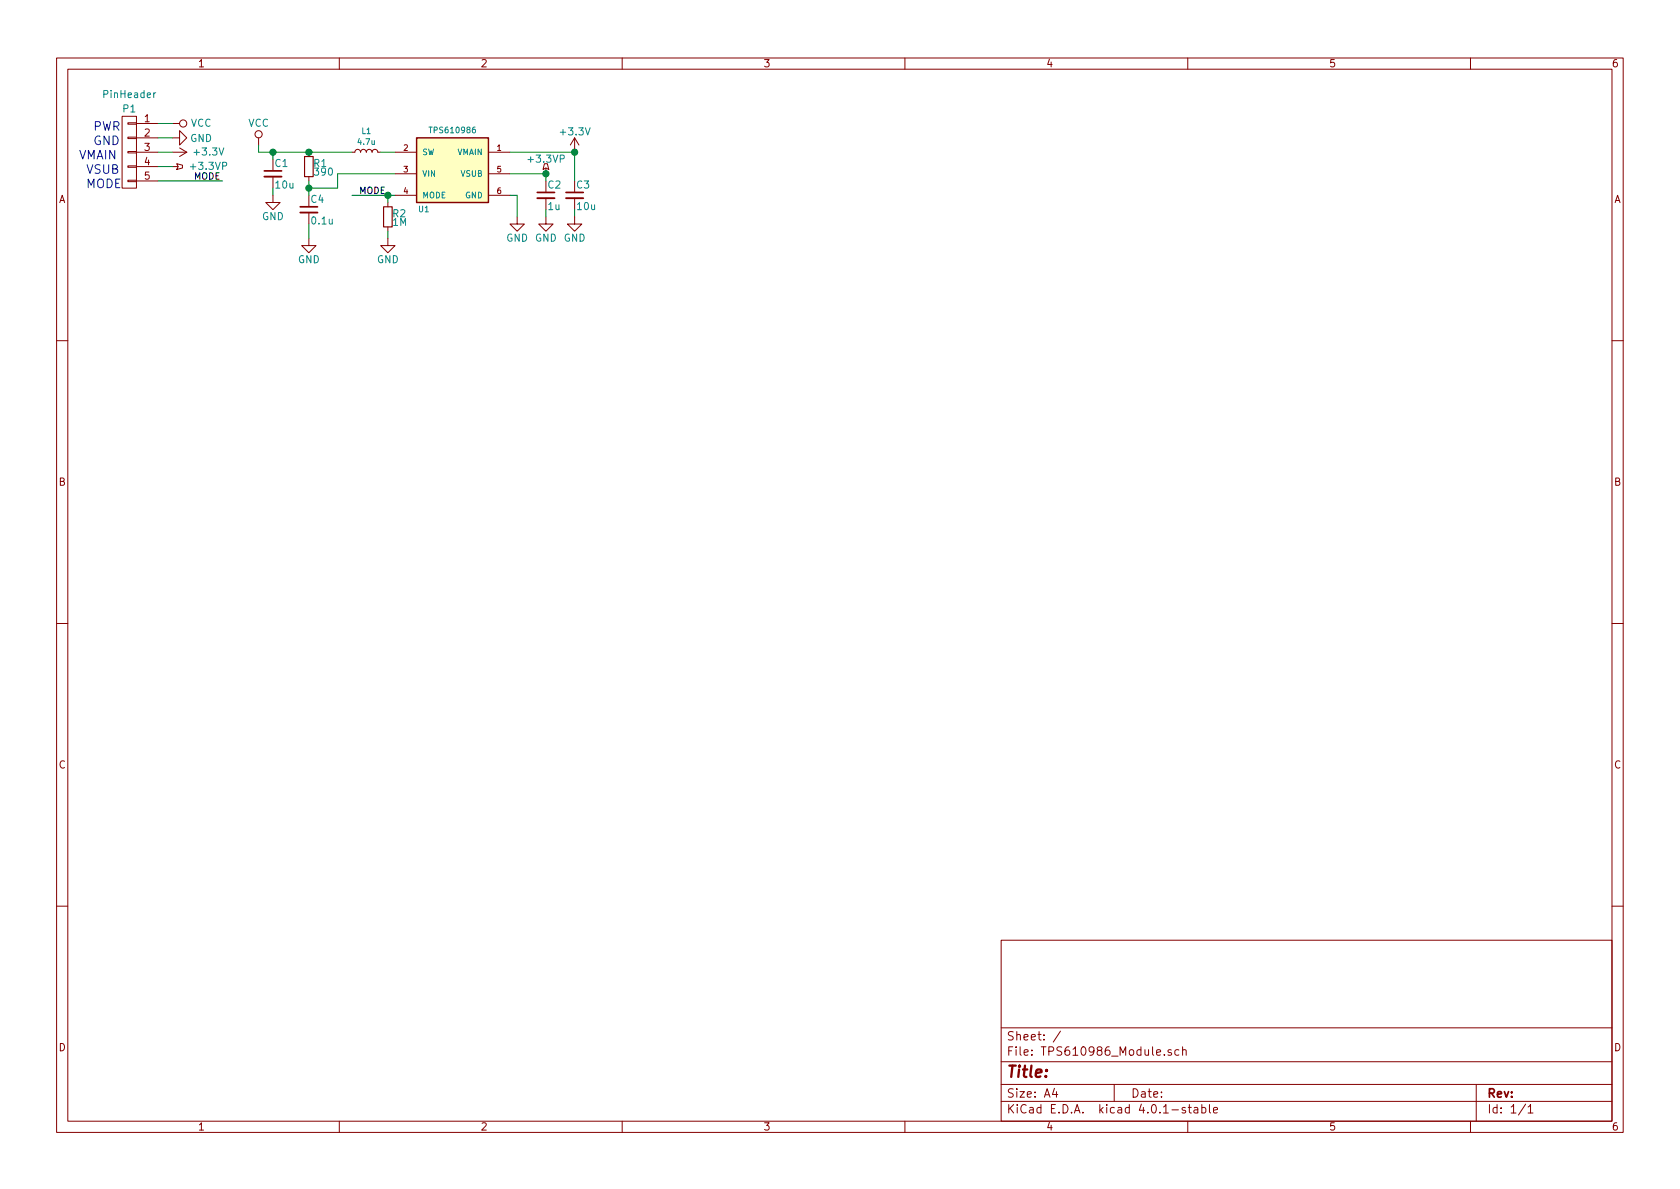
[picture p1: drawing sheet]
EESchema Schematic File Version 2
LIBS:74xgxx
LIBS:74xx
LIBS:ac-dc
LIBS:actel
LIBS:adc-dac
LIBS:Altera
LIBS:analog_devices
LIBS:analog_switches
LIBS:atmel
LIBS:audio
LIBS:brooktre
LIBS:cmos_ieee
LIBS:cmos4000
LIBS:conn
LIBS:contrib
LIBS:cypress
LIBS:dc-dc
LIBS:device
LIBS:digital-audio
LIBS:diode
LIBS:display
LIBS:dsp
LIBS:elec-unifil
LIBS:ESD_Protection
LIBS:ftdi
LIBS:gennum
LIBS:graphic
LIBS:hc11
LIBS:intel
LIBS:interface
LIBS:ir
LIBS:Lattice
LIBS:linear
LIBS:logo
LIBS:maxim
LIBS:memory
LIBS:microchip
LIBS:microchip_dspic33dsc
LIBS:microchip_pic10mcu
LIBS:microchip_pic12mcu
LIBS:microchip_pic16mcu
LIBS:microchip_pic18mcu
LIBS:microchip_pic32mcu
LIBS:microcontrollers
LIBS:motor_drivers
LIBS:motorola
LIBS:msp430
LIBS:nordicsemi
LIBS:nxp_armmcu
LIBS:onsemi
LIBS:opto
LIBS:Oscillators
LIBS:philips
LIBS:power
LIBS:Power_Management
LIBS:powerint
LIBS:pspice
LIBS:references
LIBS:regul
LIBS:relays
LIBS:rfcom
LIBS:sensors
LIBS:silabs
LIBS:siliconi
LIBS:stm8
LIBS:stm32
LIBS:supertex
LIBS:switches
LIBS:texas
LIBS:transf
LIBS:transistors
LIBS:ttl_ieee
LIBS:user
LIBS:valves
LIBS:video
LIBS:Xicor
LIBS:xilinx
LIBS:Zilog
LIBS:TPS610986_Module-cache
EELAYER 25 0
EELAYER END
$Descr A4 11693 8268
encoding utf-8
Sheet 1 1
Title ""
Date ""
Rev ""
Comp ""
Comment1 ""
Comment2 ""
Comment3 ""
Comment4 ""
$EndDescr
$Comp
L TPS61098x U1
U 1 1
P 3150 1200
F 0 "U1" H 2950 950 40  0000 C CNN
F 1 "TPS610986" H 3150 1500 40  0000 C CNN
F 2 "user:USER_Boost_TPS61098x" H 3150 1400 30  0001 C CIN
F 3 "" H 3150 1300 60  0001 C CNN
	1    3150 1200
	1    0    0    -1  
$EndComp
$Comp
L L_Small L1
U 1 1
P 2550 1050
F 0 "L1" V 2700 1050 40  0000 C CNN
F 1 "4.7u" V 2625 1050 40  0000 C CNN
F 2 "user:USER_L_SPD3D16" H 2550 1050 50  0001 C CNN
F 3 "" H 2550 1050 50  0000 C CNN
F 4 "3021047A" H 2550 1050 60  0001 C CNN "Elecrow PN"
	1    2550 1050
	0    -1   -1   0   
$EndComp
$Comp
L R_Small R1
U 1 1
P 2150 1150
F 0 "R1" H 2180 1170 50  0000 L CNN
F 1 "390" H 2180 1110 50  0000 L CNN
F 2 "Resistors_SMD:R_0603" H 2150 1150 50  0001 C CNN
F 3 "" H 2150 1150 50  0000 C CNN
F 4 "1021939A" H 2150 1150 60  0001 C CNN "Elecrow PN"
	1    2150 1150
	1    0    0    -1  
$EndComp
$Comp
L C_Small C1
U 1 1
P 1900 1200
F 0 "C1" H 1910 1270 50  0000 L CNN
F 1 "10u" H 1910 1120 50  0000 L CNN
F 2 "Capacitors_SMD:C_0603" H 1900 1200 50  0001 C CNN
F 3 "" H 1900 1200 50  0000 C CNN
F 4 "2014210A" H 1900 1200 60  0001 C CNN "Elecrow PN"
	1    1900 1200
	1    0    0    -1  
$EndComp
$Comp
L C_Small C4
U 1 1
P 2150 1450
F 0 "C4" H 2160 1520 50  0000 L CNN
F 1 "0.1u" H 2160 1370 50  0000 L CNN
F 2 "Capacitors_SMD:C_0603" H 2150 1450 50  0001 C CNN
F 3 "" H 2150 1450 50  0000 C CNN
F 4 "2013010A" H 2150 1450 60  0001 C CNN "Elecrow PN"
	1    2150 1450
	1    0    0    -1  
$EndComp
$Comp
L C_Small C2
U 1 1
P 3800 1350
F 0 "C2" H 3810 1420 50  0000 L CNN
F 1 "1u" H 3810 1270 50  0000 L CNN
F 2 "Capacitors_SMD:C_0603" H 3800 1350 50  0001 C CNN
F 3 "" H 3800 1350 50  0000 C CNN
F 4 "2013501A" H 3800 1350 60  0001 C CNN "Elecrow PN"
	1    3800 1350
	1    0    0    -1  
$EndComp
$Comp
L GND #PWR01
U 1 1
P 3600 1500
F 0 "#PWR01" H 3600 1250 50  0001 C CNN
F 1 "GND" H 3600 1350 50  0000 C CNN
F 2 "" H 3600 1500 50  0000 C CNN
F 3 "" H 3600 1500 50  0000 C CNN
	1    3600 1500
	1    0    0    -1  
$EndComp
$Comp
L +3.3V #PWR02
U 1 1
P 4000 1050
F 0 "#PWR02" H 4000 900 50  0001 C CNN
F 1 "+3.3V" H 4000 1190 50  0000 C CNN
F 2 "" H 4000 1050 50  0000 C CNN
F 3 "" H 4000 1050 50  0000 C CNN
	1    4000 1050
	1    0    0    -1  
$EndComp
$Comp
L +3.3VP #PWR03
U 1 1
P 3800 1200
F 0 "#PWR03" H 3950 1150 50  0001 C CNN
F 1 "+3.3VP" H 3800 1300 50  0000 C CNN
F 2 "" H 3800 1200 50  0000 C CNN
F 3 "" H 3800 1200 50  0000 C CNN
	1    3800 1200
	1    0    0    -1  
$EndComp
$Comp
L VCC #PWR04
U 1 1
P 1800 1000
F 0 "#PWR04" H 1800 850 50  0001 C CNN
F 1 "VCC" H 1800 1150 50  0000 C CNN
F 2 "" H 1800 1000 50  0000 C CNN
F 3 "" H 1800 1000 50  0000 C CNN
	1    1800 1000
	1    0    0    -1  
$EndComp
$Comp
L CONN_01X05 P1
U 1 1
P 900 1050
F 0 "P1" H 900 1350 50  0000 C CNN
F 1 "PinHeader" H 900 1450 50  0000 C CNN
F 2 "user:USER_SIL-5_NoSilk" H 900 1050 50  0001 C CNN
F 3 "" H 900 1050 50  0000 C CNN
	1    900  1050
	-1   0    0    -1  
$EndComp
$Comp
L VCC #PWR05
U 1 1
P 1200 850
F 0 "#PWR05" H 1200 700 50  0001 C CNN
F 1 "VCC" V 1200 1050 50  0000 C CNN
F 2 "" H 1200 850 50  0000 C CNN
F 3 "" H 1200 850 50  0000 C CNN
	1    1200 850 
	0    1    1    0   
$EndComp
$Comp
L +3.3V #PWR06
U 1 1
P 1200 1050
F 0 "#PWR06" H 1200 900 50  0001 C CNN
F 1 "+3.3V" V 1200 1300 50  0000 C CNN
F 2 "" H 1200 1050 50  0000 C CNN
F 3 "" H 1200 1050 50  0000 C CNN
	1    1200 1050
	0    1    1    0   
$EndComp
$Comp
L +3.3VP #PWR07
U 1 1
P 1200 1150
F 0 "#PWR07" H 1350 1100 50  0001 C CNN
F 1 "+3.3VP" V 1200 1400 50  0000 C CNN
F 2 "" H 1200 1150 50  0000 C CNN
F 3 "" H 1200 1150 50  0000 C CNN
	1    1200 1150
	0    1    1    0   
$EndComp
$Comp
L GND #PWR08
U 1 1
P 1200 950
F 0 "#PWR08" H 1200 700 50  0001 C CNN
F 1 "GND" V 1200 750 50  0000 C CNN
F 2 "" H 1200 950 50  0000 C CNN
F 3 "" H 1200 950 50  0000 C CNN
	1    1200 950 
	0    -1   -1   0   
$EndComp
Text Label 2500 1350 0    45   ~ 0
MODE
Text Label 1350 1250 0    45   ~ 0
MODE
$Comp
L R_Small R2
U 1 1
P 2700 1500
F 0 "R2" H 2730 1520 50  0000 L CNN
F 1 "1M" H 2730 1460 50  0000 L CNN
F 2 "Resistors_SMD:R_0603" H 2700 1500 50  0001 C CNN
F 3 "" H 2700 1500 50  0000 C CNN
F 4 "1024510A" H 2700 1500 60  0001 C CNN "Elecrow PN"
	1    2700 1500
	1    0    0    -1  
$EndComp
Wire Wire Line
	2700 1400 2700 1350
Connection ~ 2700 1350
Wire Wire Line
	2450 1350 2750 1350
Wire Wire Line
	2700 1600 2700 1650
$Comp
L GND #PWR09
U 1 1
P 2700 1650
F 0 "#PWR09" H 2700 1400 50  0001 C CNN
F 1 "GND" H 2700 1500 50  0000 C CNN
F 2 "" H 2700 1650 50  0000 C CNN
F 3 "" H 2700 1650 50  0000 C CNN
	1    2700 1650
	1    0    0    -1  
$EndComp
Wire Wire Line
	2750 1050 2650 1050
Wire Wire Line
	2350 1300 2350 1200
Wire Wire Line
	2350 1200 2750 1200
Wire Wire Line
	2150 1250 2150 1350
Wire Wire Line
	2150 1300 2350 1300
Connection ~ 2150 1300
$Comp
L GND #PWR010
U 1 1
P 2150 1650
F 0 "#PWR010" H 2150 1400 50  0001 C CNN
F 1 "GND" H 2150 1500 50  0000 C CNN
F 2 "" H 2150 1650 50  0000 C CNN
F 3 "" H 2150 1650 50  0000 C CNN
	1    2150 1650
	1    0    0    -1  
$EndComp
Wire Wire Line
	2150 1650 2150 1550
Connection ~ 2150 1050
Wire Wire Line
	1900 1100 1900 1050
Wire Wire Line
	1900 1300 1900 1350
$Comp
L GND #PWR011
U 1 1
P 1900 1350
F 0 "#PWR011" H 1900 1100 50  0001 C CNN
F 1 "GND" H 1900 1200 50  0000 C CNN
F 2 "" H 1900 1350 50  0000 C CNN
F 3 "" H 1900 1350 50  0000 C CNN
	1    1900 1350
	1    0    0    -1  
$EndComp
Connection ~ 1900 1050
Wire Wire Line
	1800 1000 1800 1050
Wire Wire Line
	1800 1050 2450 1050
Wire Wire Line
	3600 1350 3600 1500
Wire Wire Line
	3600 1350 3550 1350
$Comp
L GND #PWR012
U 1 1
P 3800 1500
F 0 "#PWR012" H 3800 1250 50  0001 C CNN
F 1 "GND" H 3800 1350 50  0000 C CNN
F 2 "" H 3800 1500 50  0000 C CNN
F 3 "" H 3800 1500 50  0000 C CNN
	1    3800 1500
	1    0    0    -1  
$EndComp
Wire Wire Line
	3800 1500 3800 1450
$Comp
L C_Small C3
U 1 1
P 4000 1350
F 0 "C3" H 4010 1420 50  0000 L CNN
F 1 "10u" H 4010 1270 50  0000 L CNN
F 2 "Capacitors_SMD:C_0603" H 4000 1350 50  0001 C CNN
F 3 "" H 4000 1350 50  0000 C CNN
F 4 "2014210A" H 4000 1350 60  0001 C CNN "Elecrow PN"
	1    4000 1350
	1    0    0    -1  
$EndComp
Wire Wire Line
	3800 1200 3800 1250
Connection ~ 3800 1200
Wire Wire Line
	4000 1450 4000 1500
$Comp
L GND #PWR013
U 1 1
P 4000 1500
F 0 "#PWR013" H 4000 1250 50  0001 C CNN
F 1 "GND" H 4000 1350 50  0000 C CNN
F 2 "" H 4000 1500 50  0000 C CNN
F 3 "" H 4000 1500 50  0000 C CNN
	1    4000 1500
	1    0    0    -1  
$EndComp
Connection ~ 4000 1050
Wire Wire Line
	3550 1200 3800 1200
Wire Wire Line
	4000 1050 3550 1050
Wire Wire Line
	4000 1050 4000 1250
Wire Wire Line
	1100 1250 1550 1250
Wire Wire Line
	1200 1150 1100 1150
Wire Wire Line
	1100 1050 1200 1050
Wire Wire Line
	1200 950  1100 950 
Wire Wire Line
	1100 850  1200 850 
Text Notes 650  900  0    60   ~ 0
PWR
Text Notes 650  1000 0    60   ~ 0
GND
Text Notes 550  1100 0    60   ~ 0
VMAIN
Text Notes 600  1200 0    60   ~ 0
VSUB
Text Notes 600  1300 0    60   ~ 0
MODE
$EndSCHEMATC
